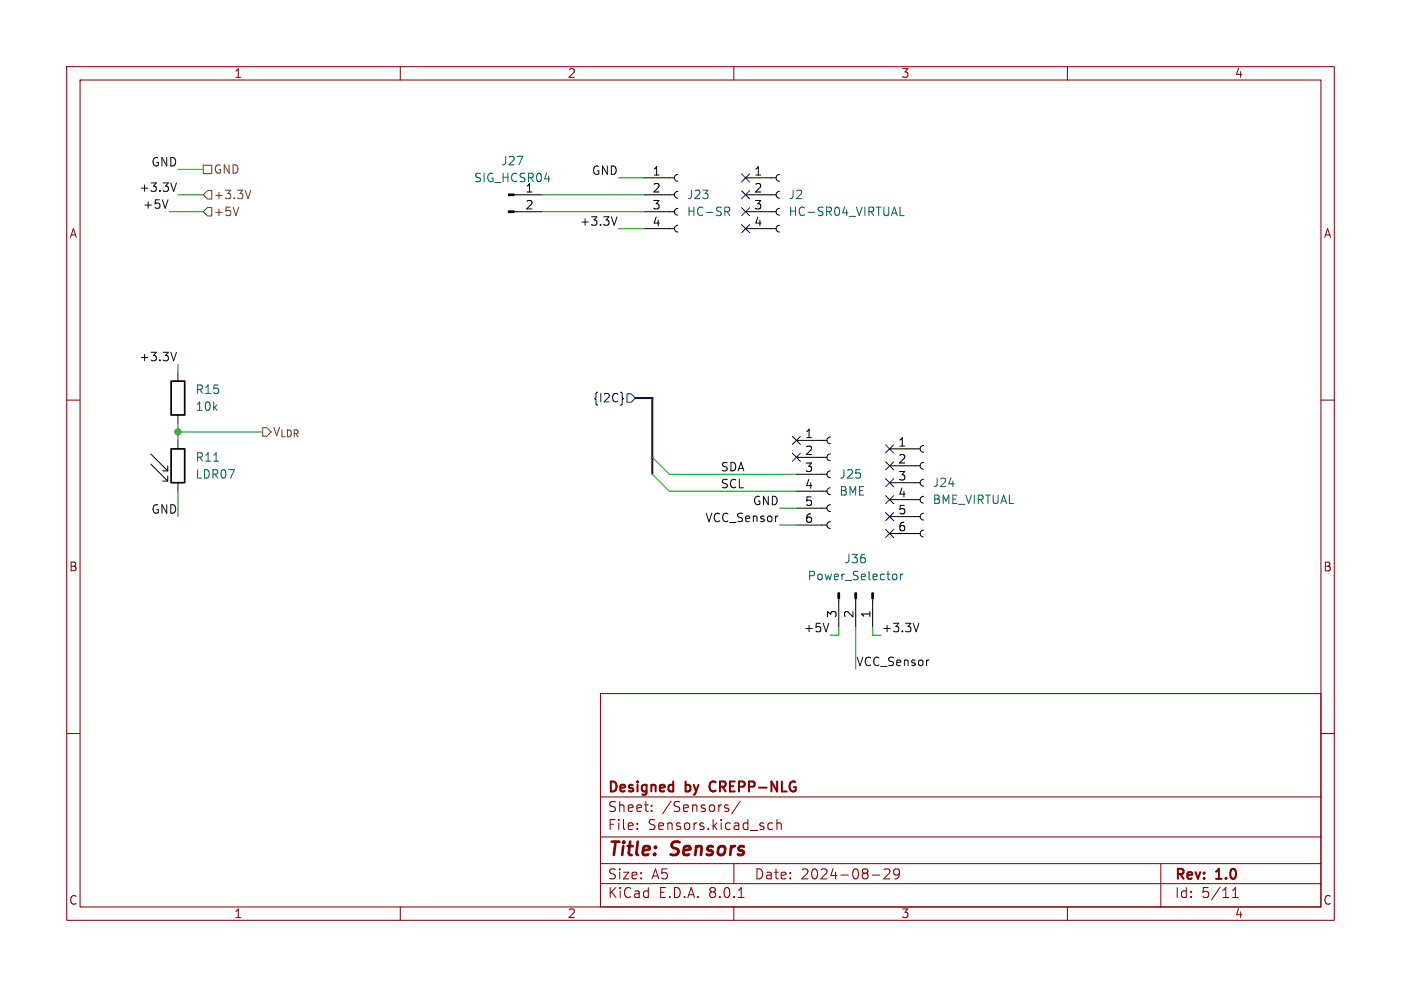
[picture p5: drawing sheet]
<svg xmlns="http://www.w3.org/2000/svg" width="210mm" height="148mm" viewBox="0 0 210 148" stroke-linecap="round" stroke-linejoin="round" font-family="sans-serif">
<g fill="none" stroke="#840000" stroke-width=".15">
<path d="M10 10h190v128h-190zM12 12h186v124h-186zM60 10v2M110 10v2M160 10v2M10 60h2M198 60h2M10 110h2M90 104h108v32h-108zM90 119.5h108M198 110h2M60 136v2"/>
<path d="M90 132.5h108M90 129.5h108M90 125.5h108M95.5 124.2v.2M95.5 123.5v.1M97.7 121.5v.2M97.7 120.8v.1M108.8 121.2l.4 .1 .1 .2-.3 .2h-.2M108.8 120.7l.4 .1M110 136v2M110 129.5v3M110.7 134.6h.8"/>
<path d="M111 120.1l-1.3 1.9M115.2 124.2l.2 .2 .4-.1M115.8 123.5l-.4-.1-.2 .1M116.5 123.5a.37 .37 0 0 1 .6 .1v.8M116.5 122.9v1.5M130.8 131.2h1.1M132.5 130.4l.3-.1 .5 .1a.41 .41 0 0 1 0 .5l-.8 .9h.9M134.8 130.9l-.3 .3h-.2l-.3-.3v-.3l.1-.2 .4-.1 .3 .1a.99 .99 0 0 1-.4 1.4h-.3M160 136v2M174 129.5v6.5M184.8 134.6h.8M184.8 133.5l.4-.4v1.5"/>
</g>
<path d="M106.5 117.4l-.2 .4 .2 .7" fill="none" stroke="#840000" stroke-width=".3"/>
<path d="M25.7 57.2h2v5h-2zM25.7 67.3h2v5.1h-2z" fill="none" stroke="#000" stroke-width=".25"/>
<g fill="none" stroke="#000" stroke-width=".15">
<path d="M77.1 31.8h4.2M77.1 29.2h4.2M96.5 34.3h4.6M96.5 31.8h4.6M96.5 29.2h4.6M96.5 26.7h4.6M101.6 33.8a.51 .51 0 0 0-.5 .5 .51 .51 0 0 0 .5 .5M101.6 31.2a.51 .51 0 0 0-.5 .6 .51 .51 0 0 0 .5 .5M101.6 28.7a.51 .51 0 0 0-.5 .5 .51 .51 0 0 0 .5 .5M101.6 26.2a.51 .51 0 0 0-.5 .5 .51 .51 0 0 0 .5 .5M111.8 34.3h4.5M111.8 31.8h4.5"/>
<path d="M111.8 29.2h4.5M111.8 26.7h4.5M116.8 33.8a.51 .51 0 0 0-.5 .5 .51 .51 0 0 0 .5 .5M116.8 31.2a.51 .51 0 0 0-.5 .6 .51 .51 0 0 0 .5 .5M116.8 28.7a.51 .51 0 0 0-.5 .5 .51 .51 0 0 0 .5 .5M116.8 26.2a.51 .51 0 0 0-.5 .5 .51 .51 0 0 0 .5 .5M26.7 55.9v1.3M22.6 69.6l2.5 2.5M22.6 68.1l2.5 2.5M24.4 72.1h.7M24.4 70.6h.7M25.1 69.9v.7"/>
<path d="M25.1 71.4v.7M26.7 62.2v1.3M26.7 66v1.3M26.7 72.4v1.3M119.4 78.7h4.6M119.4 76.2h4.6M119.4 73.7h4.6M119.4 71.1h4.6M119.4 68.6h4.6M119.4 66h4.6M124.5 78.2a.51 .51 0 0 0-.5 .5 .51 .51 0 0 0 .5 .5M124.5 75.7a.51 .51 0 0 0-.5 .5 .51 .51 0 0 0 .5 .5"/>
<path d="M124.5 73.2a.51 .51 0 0 0-.5 .5 .51 .51 0 0 0 .5 .5M124.5 70.6a.51 .51 0 0 0-.5 .5 .51 .51 0 0 0 .5 .5M124.5 68.1a.51 .51 0 0 0-.5 .5 .51 .51 0 0 0 .5 .5M124.5 65.5a.51 .51 0 0 0-.5 .5 .51 .51 0 0 0 .5 .5M133.3 77.5h4.6M133.3 74.9h4.6M133.3 72.4h4.6M133.3 69.9h4.6M133.3 67.3h4.6M138.4 79.5a.51 .51 0 0 0-.5 .5 .51 .51 0 0 0 .5 .5M138.4 77a.51 .51 0 0 0-.5 .5 .51 .51 0 0 0 .5 .5M138.4 74.4a.51 .51 0 0 0-.5 .5 .51 .51 0 0 0 .5 .5"/>
<path d="M138.4 71.9a.51 .51 0 0 0-.5 .5 .51 .51 0 0 0 .5 .5M138.4 69.3a.51 .51 0 0 0-.5 .6 .51 .51 0 0 0 .5 .5M138.4 66.8a.51 .51 0 0 0-.5 .5 .51 .51 0 0 0 .5 .5M125.7 89.8v4.2M128.3 89.8v4.2M130.8 89.8v4.2M133.3 80h4.6"/>
</g>
<path d="M108.7 31.1h.4l.3 .2-.1 .4h-.6M109 31.7l.4 .6M134.9 31.1v1.2h.6M32 69.2h.8M134 86.1l.3 .1 .1 .1v.5l-.4 .1M135 86.1v.8M135.3 86.1l-.2 .1-.1 .1" fill="none" stroke="#006464" stroke-width=".15"/>
<path d="M76.2 31.6h.9v.3h-.9zM76.2 29.1h.9v.2h-.9zM125.6 88.9h.3v.9h-.3zM128.1 88.9h.3v.9h-.3zM130.7 88.9h.2v.9h-.2z" fill="#000" stroke="#000" stroke-width=".15"/>
<path d="M30.5 31.8l.6-.7h.6v1.3h-.6zM30.5 24.8h1.2v1.2h-1.2zM31.1 28.6h.6v1.2h-.6l-.6-.6zM35.8 31.1l-.4 1.2M37.6 28.5l-.4 1.3M39.4 64.1h.6l.6 .7-.6 .6h-.6z" fill="none" stroke="#725600" stroke-width=".15"/>
<g fill="none" stroke="#000084" stroke-width=".15">
<path d="M111.2 33.7l1.2 1.2M111.2 28.6l1.2 1.2M111.2 31.1l1.2 1.3M111.2 26.1l1.2 1.2M112.4 33.7l-1.2 1.2M112.4 28.6l-1.2 1.2M112.4 31.1l-1.2 1.3M112.4 26.1l-1.2 1.2M93.3 59.6l.1 .2-.1 .2M94 59.1h.6l.6 .6-.6 .6h-.6zM118.8 65.4l1.2 1.2M118.8 68l1.2 1.2"/>
<path d="M120 65.4l-1.2 1.2M120 68l-1.2 1.2M132.7 74.3l1.3 1.2M132.7 76.9l1.3 1.2M132.7 66.7l1.3 1.2M132.7 71.8l1.3 1.2M132.7 69.2l1.3 1.3M132.7 79.4l1.3 1.2M134 74.3l-1.3 1.2M134 76.9l-1.3 1.2M134 66.7l-1.3 1.2M134 71.8l-1.3 1.2"/>
<path d="M134 69.2l-1.3 1.3M134 79.4l-1.3 1.2"/>
</g>
<path d="M25.2 30l-.4 1.2M26.4 27.4l-.4 1.3M92.5 32.5l-.4 1.3M26.4 52.8l-.4 1.3M116.5 77.4h.1M124.2 93.5l-.4 1.2M137.7 93.5l-.4 1.2M139.1 99h.2" fill="none" stroke="#0f0f0f" stroke-width=".15"/>
<path d="M95.2 59.7h2.6v11.4" fill="none" stroke="#000084" stroke-width=".3"/>
<g fill="none" stroke="#009600" stroke-width=".15">
<path d="M25.4 31.8h5.1M26.7 29.2h3.8M26.7 25.4h3.8M81.3 31.8h15.2M81.3 29.2h15.2M92.7 26.7h3.8M92.7 34.3h3.8M26.7 54.6v1.3M26.7 64.8h12.7M26.7 63.5v2.5M26.7 73.7v3.8M97.8 68.6l2.5 2.5h19.1"/>
<path d="M97.8 71.1l2.5 2.6h19.1M116.8 76.2h2.6M116.8 78.7h2.6M125.7 94v1.3h-1.2M128.3 94v6.3M130.8 94v1.3h1.3"/>
</g>
<circle cx="26.7" cy="64.8" r=".46" fill="#009600" stroke="#009600" stroke-width=".15"/>
<g font-size="2.8" fill="#840000">
<text x="91" y="128.9">Title:</text>
<text x="100.7" y="128.9">Sensors</text>
</g>
<g font-size="2.1" fill="#840000">
<text x="91" y="119.2">Designed</text>
<text x="102.8" y="119.2">by</text>
<text x="107.1" y="119.2">CREPP-NLG</text>
<text x="91" y="124.7">File:</text>
<text x="91" y="122">Sheet:</text>
<text x="97.1" y="124.7">Sensors.kicad_sch</text>
<text x="99.2" y="122">/Sensors/</text>
<text x="91" y="134.9">KiCad</text>
<text x="91" y="132.1">Size:</text>
<text x="97.7" y="132.1">A5</text>
<text x="98.7" y="134.9">E.D.A.</text>
<text x="106.3" y="134.9">8.0.1</text>
<text x="113" y="132.1">Date:</text>
<text x="120" y="132.1">2024-08-29</text>
<text x="176" y="132.3">Rev:</text>
<text x="176" y="134.9">Id:</text>
<text x="180.1" y="134.9">5/11</text>
<text x="182.4" y="132.3">1.0</text>
</g>
<g font-size="1.8" fill="#840000">
<text x="35" y="11.9">1</text>
<text x="85" y="11.9">2</text>
<text x="135" y="11.9">3</text>
<text x="185" y="11.9">4</text>
<text x="10.3" y="35.9">A</text>
<text x="198.4" y="35.9">A</text>
<text x="10.3" y="85.9">B</text>
<text x="198.3" y="85.9">B</text>
<text x="10.3" y="135.9">C</text>
<text x="35" y="137.9">1</text>
<text x="85" y="137.9">2</text>
<text x="135" y="137.9">3</text>
<text x="185" y="137.9">4</text>
<text x="198.3" y="135.9">C</text>
</g>
<g font-size="1.8" fill="#0f0f0f">
<text x="20.8" y="28.9">+3.3V</text>
<text x="22.6" y="25.1">GND</text>
<text x="88.6" y="26.3">GND</text>
<text x="21.3" y="31.4">+5V</text>
<text x="86.8" y="33.9">+3.3V</text>
<text x="20.8" y="54.3">+3.3V</text>
<text x="107.9" y="70.8">SDA</text>
<text x="22.6" y="77.1">GND</text>
<text x="107.9" y="73.3">SCL</text>
<text x="112.8" y="75.9">GND</text>
<text x="105.6" y="78.4">VCC_Sensor</text>
<text x="120.4" y="94.9">+5V</text>
<text x="132.1" y="94.9">+3.3V</text>
<text x="128.3" y="100">VCC_Sensor</text>
</g>
<g font-size="1.8" fill="#725600">
<text x="31.9" y="26.3">GND</text>
<text x="31.9" y="32.6">+5V</text>
<text x="31.9" y="30.1">+3.3V</text>
<text x="40.8" y="65.6">V_{LDR}</text>
</g>
<g font-size="1.8" fill="#006464">
<text x="71" y="27.5">SIG_HCSR04</text>
<text x="75" y="25">J27</text>
<text x="78.7" y="29">1</text>
<text x="102.9" y="30.1">J23</text>
<text x="102.9" y="32.6">HC-SR</text>
<text x="118.1" y="30.1">J2</text>
<text x="118.1" y="32.6">HC-SR04_VIRTUAL</text>
<text x="29.2" y="59.3">R15</text>
<text x="29.2" y="61.8">10k</text>
<text x="29.2" y="72">LDR07</text>
<text x="29.2" y="69.4">R11</text>
<text x="125.7" y="72">J25</text>
<text x="125.7" y="74.5">BME</text>
<text x="139.7" y="73.3">J24</text>
<text x="139.7" y="75.8">BME_VIRTUAL</text>
<text x="121" y="87.2">Power_Selector</text>
<text x="126.5" y="84.7">J36</text>
</g>
<g font-size="1.8">
<text x="97.7" y="26.4">1</text>
<text x="97.7" y="29">2</text>
<text x="113" y="26.4">1</text>
<text x="113" y="29">2</text>
<text x="78.7" y="31.5">2</text>
<text x="97.7" y="31.5">3</text>
<text x="97.7" y="34">4</text>
<text x="113" y="31.5">3</text>
<text x="113" y="34">4</text>
<text x="120.6" y="65.8">1</text>
<text x="120.6" y="68.3">2</text>
<text x="120.6" y="70.9">3</text>
<text x="134.5" y="67.1">1</text>
<text x="134.5" y="69.6">2</text>
<text x="120.6" y="73.4">4</text>
<text x="120.6" y="75.9">5</text>
<text x="134.5" y="72.1">3</text>
<text x="134.5" y="74.7">4</text>
<text x="134.5" y="77.2">5</text>
<text x="120.6" y="78.5">6</text>
<text x="134.5" y="79.8">6</text>
<text x="125.5" y="92.8" transform="rotate(-90 125.5 92.8)">3</text>
<text x="128" y="92.8" transform="rotate(-90 128 92.8)">2</text>
<text x="130.6" y="92.8" transform="rotate(-90 130.6 92.8)">1</text>
</g>
<text font-size="1.8" fill="#000084" x="88.8" y="60.6">{I2C}</text>
</svg>
